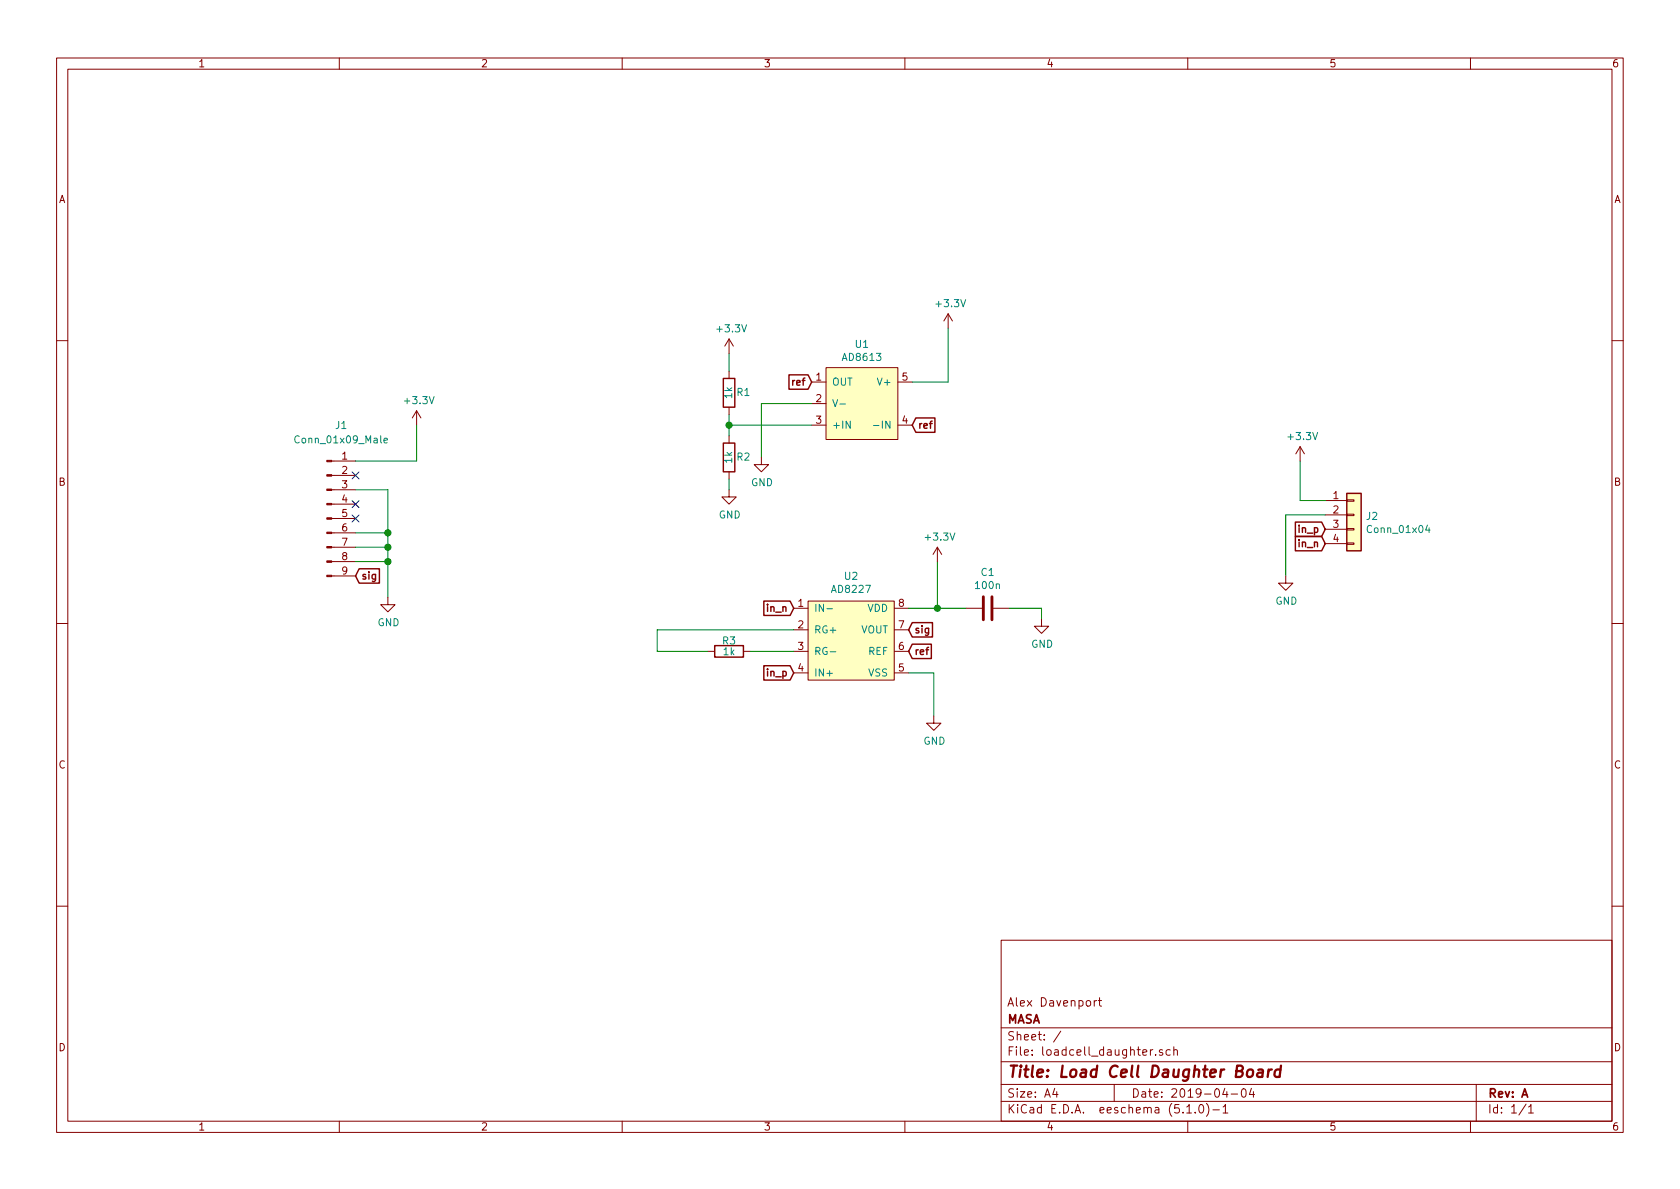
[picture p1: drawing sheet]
EESchema Schematic File Version 4
LIBS:loadcell_daughter-cache
EELAYER 29 0
EELAYER END
$Descr A4 11693 8268
encoding utf-8
Sheet 1 1
Title "Load Cell Daughter Board"
Date "2019-04-04"
Rev "A"
Comp "MASA"
Comment1 "Alex Davenport"
Comment2 ""
Comment3 ""
Comment4 ""
$EndDescr
$Comp
L davenport-kicad:AD8613 U1
U 1 1
P 6000 2400
F 0 "U1" H 6000 2415 50  0000 C CNN
F 1 "AD8613" H 6000 2324 50  0000 C CNN
F 2 "Package_TO_SOT_SMD:TSOT-23-5" H 6000 2350 50  0001 C CNN
F 3 "" H 6000 2350 50  0001 C CNN
	1    6000 2400
	1    0    0    -1  
$EndComp
Text GLabel 6350 2950 2    50   Input ~ 10
ref
Text GLabel 5650 2650 0    50   Input ~ 10
ref
$Comp
L davenport-kicad:AD8227 U2
U 1 1
P 5925 4075
F 0 "U2" H 5925 4150 50  0000 C CNN
F 1 "AD8227" H 5925 4059 50  0000 C CNN
F 2 "Package_SO:SOIC-8_3.9x4.9mm_P1.27mm" H 5925 4075 50  0001 C CNN
F 3 "" H 5925 4075 50  0001 C CNN
	1    5925 4075
	1    0    0    -1  
$EndComp
Text GLabel 6325 4525 2    50   Input ~ 10
ref
Wire Wire Line
	6350 2650 6600 2650
Wire Wire Line
	6600 2650 6600 2275
Wire Wire Line
	5650 2800 5300 2800
Wire Wire Line
	5300 2800 5300 3175
Wire Wire Line
	6500 4675 6500 4975
Wire Wire Line
	6525 3900 6525 4225
Text GLabel 6325 4375 2    50   Input ~ 10
sig
Wire Wire Line
	4575 4375 4575 4525
$Comp
L Device:R R3
U 1 1
P 5075 4525
F 0 "R3" V 5000 4525 50  0000 C CNN
F 1 "1k" V 5075 4525 50  0000 C CNN
F 2 "Resistor_SMD:R_0805_2012Metric" V 5005 4525 50  0001 C CNN
F 3 "~" H 5075 4525 50  0001 C CNN
	1    5075 4525
	0    1    1    0   
$EndComp
Wire Wire Line
	4575 4375 5525 4375
Wire Wire Line
	5525 4525 5225 4525
Wire Wire Line
	4925 4525 4575 4525
$Comp
L power:GND #PWR0101
U 1 1
P 6500 4975
F 0 "#PWR0101" H 6500 4725 50  0001 C CNN
F 1 "GND" H 6505 4802 50  0000 C CNN
F 2 "" H 6500 4975 50  0001 C CNN
F 3 "" H 6500 4975 50  0001 C CNN
	1    6500 4975
	1    0    0    -1  
$EndComp
$Comp
L power:GND #PWR0102
U 1 1
P 5300 3175
F 0 "#PWR0102" H 5300 2925 50  0001 C CNN
F 1 "GND" H 5305 3002 50  0000 C CNN
F 2 "" H 5300 3175 50  0001 C CNN
F 3 "" H 5300 3175 50  0001 C CNN
	1    5300 3175
	1    0    0    -1  
$EndComp
$Comp
L power:+3.3V #PWR0103
U 1 1
P 6600 2275
F 0 "#PWR0103" H 6600 2125 50  0001 C CNN
F 1 "+3.3V" H 6615 2448 50  0000 C CNN
F 2 "" H 6600 2275 50  0001 C CNN
F 3 "" H 6600 2275 50  0001 C CNN
	1    6600 2275
	1    0    0    -1  
$EndComp
$Comp
L power:+3.3V #PWR0104
U 1 1
P 6525 3900
F 0 "#PWR0104" H 6525 3750 50  0001 C CNN
F 1 "+3.3V" H 6540 4073 50  0000 C CNN
F 2 "" H 6525 3900 50  0001 C CNN
F 3 "" H 6525 3900 50  0001 C CNN
	1    6525 3900
	1    0    0    -1  
$EndComp
Wire Wire Line
	6500 4675 6325 4675
Wire Wire Line
	5650 2950 5075 2950
Wire Wire Line
	5075 2875 5075 2950
Connection ~ 5075 2950
Wire Wire Line
	5075 2950 5075 3025
$Comp
L Device:R R1
U 1 1
P 5075 2725
F 0 "R1" H 4975 2725 50  0000 C CNN
F 1 "1k" V 5075 2725 50  0000 C CNN
F 2 "Resistor_SMD:R_0805_2012Metric" V 5005 2725 50  0001 C CNN
F 3 "~" H 5075 2725 50  0001 C CNN
	1    5075 2725
	-1   0    0    1   
$EndComp
$Comp
L Device:R R2
U 1 1
P 5075 3175
F 0 "R2" H 4975 3175 50  0000 C CNN
F 1 "1k" V 5075 3175 50  0000 C CNN
F 2 "Resistor_SMD:R_0805_2012Metric" V 5005 3175 50  0001 C CNN
F 3 "~" H 5075 3175 50  0001 C CNN
	1    5075 3175
	-1   0    0    1   
$EndComp
Wire Wire Line
	5075 2575 5075 2450
Wire Wire Line
	5075 3325 5075 3400
$Comp
L power:GND #PWR0105
U 1 1
P 5075 3400
F 0 "#PWR0105" H 5075 3150 50  0001 C CNN
F 1 "GND" H 5080 3227 50  0000 C CNN
F 2 "" H 5075 3400 50  0001 C CNN
F 3 "" H 5075 3400 50  0001 C CNN
	1    5075 3400
	1    0    0    -1  
$EndComp
$Comp
L power:+3.3V #PWR0106
U 1 1
P 5075 2450
F 0 "#PWR0106" H 5075 2300 50  0001 C CNN
F 1 "+3.3V" H 5090 2623 50  0000 C CNN
F 2 "" H 5075 2450 50  0001 C CNN
F 3 "" H 5075 2450 50  0001 C CNN
	1    5075 2450
	1    0    0    -1  
$EndComp
Text GLabel 5525 4225 0    50   Input ~ 10
in_n
Text GLabel 5525 4675 0    50   Input ~ 10
in_p
$Comp
L Connector_Generic:Conn_01x04 J2
U 1 1
P 9425 3575
F 0 "J2" H 9505 3567 50  0000 L CNN
F 1 "Conn_01x04" H 9505 3476 50  0000 L CNN
F 2 "TerminalBlock_Phoenix:TerminalBlock_Phoenix_MPT-0,5-4-2.54_1x04_P2.54mm_Horizontal" H 9425 3575 50  0001 C CNN
F 3 "~" H 9425 3575 50  0001 C CNN
	1    9425 3575
	1    0    0    -1  
$EndComp
Wire Wire Line
	9225 3475 9050 3475
Wire Wire Line
	9050 3475 9050 3200
Wire Wire Line
	9225 3575 8950 3575
Wire Wire Line
	8950 3575 8950 4000
Text GLabel 9225 3675 0    50   Input ~ 10
in_p
Text GLabel 9225 3775 0    50   Input ~ 10
in_n
$Comp
L power:GND #PWR0107
U 1 1
P 8950 4000
F 0 "#PWR0107" H 8950 3750 50  0001 C CNN
F 1 "GND" H 8955 3827 50  0000 C CNN
F 2 "" H 8950 4000 50  0001 C CNN
F 3 "" H 8950 4000 50  0001 C CNN
	1    8950 4000
	1    0    0    -1  
$EndComp
$Comp
L power:+3.3V #PWR0108
U 1 1
P 9050 3200
F 0 "#PWR0108" H 9050 3050 50  0001 C CNN
F 1 "+3.3V" H 9065 3373 50  0000 C CNN
F 2 "" H 9050 3200 50  0001 C CNN
F 3 "" H 9050 3200 50  0001 C CNN
	1    9050 3200
	1    0    0    -1  
$EndComp
$Comp
L Connector:Conn_01x09_Male J1
U 1 1
P 2275 3600
F 0 "J1" H 2375 4250 50  0000 C CNN
F 1 "Conn_01x09_Male" H 2375 4150 50  0000 C CNN
F 2 "davenport_kicad_footprints:DaughterBoardConnector" H 2275 3600 50  0001 C CNN
F 3 "~" H 2275 3600 50  0001 C CNN
	1    2275 3600
	1    0    0    -1  
$EndComp
Wire Wire Line
	2475 3200 2900 3200
Wire Wire Line
	2900 3200 2900 2950
Wire Wire Line
	2475 3400 2700 3400
Wire Wire Line
	2700 3400 2700 3700
Wire Wire Line
	2700 3900 2475 3900
Wire Wire Line
	2475 3800 2700 3800
Connection ~ 2700 3800
Wire Wire Line
	2700 3800 2700 3900
Wire Wire Line
	2475 3700 2700 3700
Connection ~ 2700 3700
Wire Wire Line
	2700 3700 2700 3800
NoConn ~ 2475 3300
NoConn ~ 2475 3500
NoConn ~ 2475 3600
Text GLabel 2475 4000 2    50   Input ~ 10
sig
$Comp
L power:+3.3V #PWR0109
U 1 1
P 2900 2950
F 0 "#PWR0109" H 2900 2800 50  0001 C CNN
F 1 "+3.3V" H 2915 3123 50  0000 C CNN
F 2 "" H 2900 2950 50  0001 C CNN
F 3 "" H 2900 2950 50  0001 C CNN
	1    2900 2950
	1    0    0    -1  
$EndComp
Wire Wire Line
	2700 3900 2700 4150
Connection ~ 2700 3900
$Comp
L power:GND #PWR0110
U 1 1
P 2700 4150
F 0 "#PWR0110" H 2700 3900 50  0001 C CNN
F 1 "GND" H 2705 3977 50  0000 C CNN
F 2 "" H 2700 4150 50  0001 C CNN
F 3 "" H 2700 4150 50  0001 C CNN
	1    2700 4150
	1    0    0    -1  
$EndComp
$Comp
L Device:C C1
U 1 1
P 6875 4225
F 0 "C1" V 6623 4225 50  0000 C CNN
F 1 "100n" V 6714 4225 50  0000 C CNN
F 2 "Capacitor_SMD:C_0805_2012Metric" H 6913 4075 50  0001 C CNN
F 3 "~" H 6875 4225 50  0001 C CNN
	1    6875 4225
	0    1    1    0   
$EndComp
Wire Wire Line
	7025 4225 7250 4225
Wire Wire Line
	7250 4225 7250 4300
$Comp
L power:GND #PWR0111
U 1 1
P 7250 4300
F 0 "#PWR0111" H 7250 4050 50  0001 C CNN
F 1 "GND" H 7255 4127 50  0000 C CNN
F 2 "" H 7250 4300 50  0001 C CNN
F 3 "" H 7250 4300 50  0001 C CNN
	1    7250 4300
	1    0    0    -1  
$EndComp
Wire Wire Line
	6325 4225 6525 4225
Connection ~ 6525 4225
Wire Wire Line
	6525 4225 6725 4225
$EndSCHEMATC
